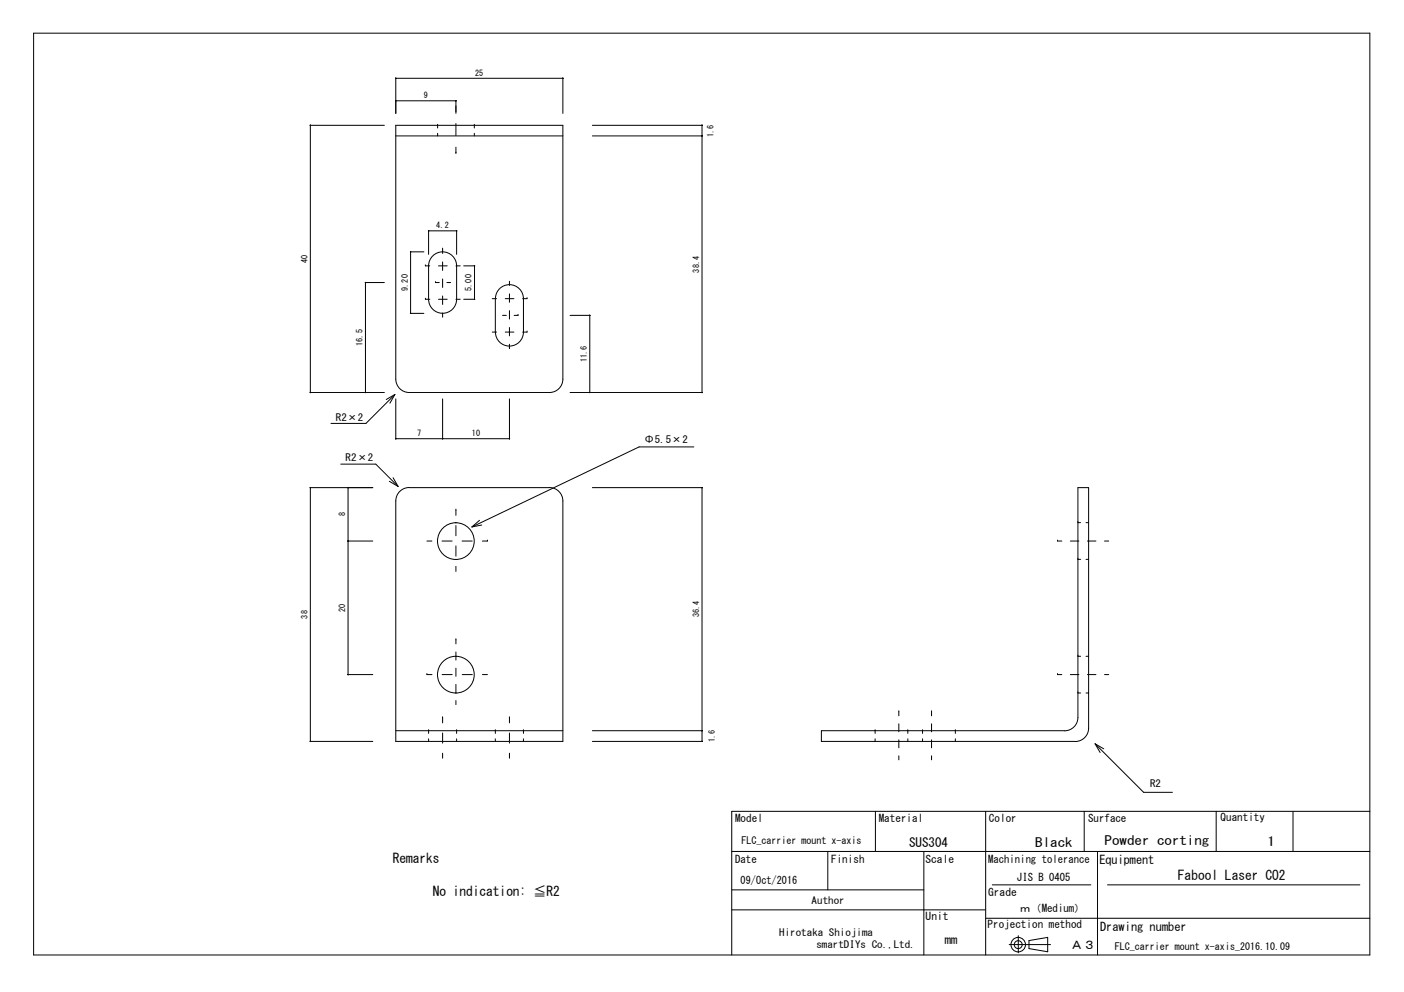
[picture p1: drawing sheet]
<svg xmlns="http://www.w3.org/2000/svg" width="297mm" height="210mm" viewBox="0 0 297 210" stroke-linecap="round" stroke-linejoin="round" font-family="sans-serif">
<g fill="none" stroke="#000" stroke-width=".21">
<path d="M7.1 7h282.7v195.1h-282.7zM83.7 16.5v.1M83.7 16.5v7.5M83.7 16.6h35.4M83.8 16.5v.1M119.1 16.5v7.5M119.1 16.5v.1M65.7 26.5v.1M81.3 26.5h-15.6l-.1 56.6M83.7 21.3v.1M83.7 26.5h35.4v53.7a2.82 2.82 0 0 1-2.9 2.9h-29.6a2.84 2.84 0 0 1-2.9-2.9zM83.7 28.8h35.4"/>
<path d="M83.7 21.3h12.8M83.8 21.3v.1M92.6 26.5h.1M92.6 26.5v.6M92.6 28.2v.6M96.4 21.3v.1M96.5 32.4h.1M96.5 21.3v2.7M96.5 26.2v2.5M96.5 31.2v1.2M100.4 26.5h.1M100.4 26.5v.6"/>
<path d="M100.4 28.2v.6M125.3 26.5h23.2v56.6M125.3 28.8h23.2M148.5 26.5h.1M148.5 28.7v.1M148.5 26.5v.1M77.3 59.7v.1M77.4 59.8h.1M81.3 59.8h-4v23.3M86.8 53.2v13.2l2.9-.1M86.9 53.3h2.8M86.9 53.2v.1"/>
<path d="M90 56.3h.1M90 56.3h.9M90.7 48.8v5M90.7 48.8h5.9M90.7 48.8v.1M91.8 53.9a2.97 2.97 0 0 1 3.1-.3 2.97 2.97 0 0 1 1.7 2.7v7a2.96 2.96 0 0 1-3 3 2.96 2.96 0 0 1-2.9-3v-7a2.96 2.96 0 0 1 1.1-2.4zM92.1 59.8h.1M92.1 59.8h.8M92.8 56.3h1.8M93.6 52.7h.1M93.6 52.7v.9M93.6 55.4v1.8"/>
<path d="M93.6 59v1.8M94.6 59.8h.7M96.5 56.3h.9M96.6 48.8v5M96.6 48.8v.1M98.1 56.3h2.3M100.4 56.2v.1M100.4 56.2v7.2M107.8 59.5v.9M86.9 66.3v.1M90 63.3h.1M90 63.3h.9"/>
<path d="M92.8 63.3h1.8M93.6 62.6v1.8M93.6 66.2v.9M96.5 63.3h.9M98.1 63.3h2.3M100.4 63.3h.1M104.1 70.3h.9M104.1 63.2h.9M104.8 63.2v7.1M104.8 63.2a2.96 2.96 0 0 1 3-3 2.96 2.96 0 0 1 2.9 3v7.1a2.96 2.96 0 0 1-2.9 2.9 2.96 2.96 0 0 1-3-2.9M106.3 66.7h.8M106.9 70.3h1.8"/>
<path d="M106.9 63.2h1.8M107.8 73.7h.1M107.8 62.2v1.8M107.8 65.7v1.8M107.8 69.3v1.8M107.8 72.8v.9M108.8 66.7h.8M109.6 66.7h.1M110.6 70.3h.9M110.6 63.2h.9M111.5 70.3h.1M111.5 63.2h.1"/>
<path d="M120.6 66.7h4.2M124.7 66.7v.1M124.8 66.7v16.4M124.8 66.7v.1M65.7 83.1h15.6M65.7 83v.1M72.1 98.2h7.4l4.7 4.7M77.3 83v.1M77.4 83v.1M83.5 83.5l-1 1.8M83.5 83.5l-1.8 1M83.5 83.5l-6.1 6.1h-7.4"/>
<path d="M83.7 92.8v.1M83.7 84.4v8.5M83.7 92.8h24.1M83.8 92.8v.1M93.6 84.4v8.5M93.7 92.8v.1M107.8 92.8v.1M107.8 84.4v8.5M120.6 83.1h27.9M124.7 83v.1M124.8 83v.1M146.8 94.6h-11.6l-35.4 16.9"/>
<path d="M148.5 83v.1M65.6 103.1v53.8M65.7 103.2h13.2M65.7 103.1v.1M73.6 103.2h.1M73.6 114.5h.1M73.6 103.1v39.7M73.6 114.5h5.3M73.7 103.1v.1M73.7 114.4v.1M82.4 101.8l1.8 1.1M83.2 101.1l1 1.8"/>
<path d="M86.6 103.2a2.84 2.84 0 0 0-2.9 2.8v50.9h35.4v-50.9a2.84 2.84 0 0 0-2.9-2.8M86.6 103.2h29.6M90.3 114.5h1.1M93.5 114.5h2.2M96.5 107.9h.1M96.5 107.9v1.1M96.5 111.2v2.2M96.5 115.5v2.2M96.5 119.8v1.1M97.8 114.5h2.1M101.5 110.1l-1.7 1.4M101.9 111.1l-2.1 .4"/>
<path d="M102 114.5h1.1M103.1 114.5h.1M125.3 103.2h23.2M148.5 103.2h.1M148.5 103.1v53.8M148.5 103.1v.1M223.7 114.5h.1M223.7 114.5h.9M226.4 114.5h1.9M228 118.4h.1M228 110.6h.1M228 118.4h.6"/>
<path d="M228 110.6h.6M229.8 118.4h.5M229.8 110.6h.5M230.1 114.5h1.8M233.7 114.5h.9M96.5 135.4h.1M96.5 135.4v.8M96.5 138v1.7M228 138.9h.1M228 138.9h.6M229.8 138.9h.5M65.7 156.9h13.2"/>
<path d="M65.7 156.8v.1M73.6 142.7v.1M73.6 142.7h5.3M73.7 142.7v.1M83.7 154.6h35.4M90.3 142.7h.1M90.3 142.7h1.1M90.7 154.6h.1M90.7 154.6v.6M90.7 156.3v.6M93.5 142.7h2.2M93.6 151.9h.1"/>
<path d="M93.6 151.9v1.1M93.6 155.1v2.1M93.6 159.4v1M96.5 141.4v1.7M96.5 144.8v1.7M96.5 148.2v.9M96.6 154.6h.1M96.6 154.6v.6M96.6 156.3v.6M97.8 142.7h2.1M102.1 142.7h1M104.8 154.6h.1"/>
<path d="M104.8 154.6v.6M104.8 156.3v.6M107.8 151.9h.1M107.8 151.9v1.1M107.8 155.1v2.1M107.8 159.4v1M110.7 154.6h.1M110.7 154.6v.6M110.7 156.3v.6M125.3 156.9h23.2M125.3 154.6h23.2M148.5 154.6h.1"/>
<path d="M148.5 156.9h.1M148.5 154.6v.1M148.5 156.8v.1M185.1 154.6h.1M185.1 154.6v.6M185.1 156.3v.6M190.2 150.6h.1M190.2 150.6v.9M190.2 153.2v1.6M190.2 156.5v1.7M190.2 159.9v.9M192.1 154.6h.1"/>
<path d="M192.1 154.6v.6M192.1 156.3v.6M195.2 154.6h.1M195.2 154.6v.6M195.2 156.3v.6M197.1 150.6h.1M197.1 150.6v.9M197.1 153.2v1.6M197.1 156.5v1.7M197.1 159.9v.9M202.1 154.6h.1M202.1 154.6v.6"/>
<path d="M202.1 156.3v.6M223.7 142.7h.1M223.7 142.7h.9M225.2 154.6h-51.4v2.3h53.7a2.82 2.82 0 0 0 2.8-2.8v-50.9h-2.3v48.6a2.82 2.82 0 0 1-2.8 2.8M226.4 142.7h1.9M228 146.6h.1M228 146.6h.6M229.8 146.6h.5M230.1 142.7h1.8M231.7 157.4l10.3 10.3h6.1M231.7 157.4l1 1.8M231.7 157.4l1.8 1"/>
<path d="M233.7 142.7h.9M185.2 171.7v8.5M208.5 171.7v30.4M229.4 171.7v8.5M257.3 171.7v8.5M273.6 171.7v8.5M289.8 171.7h-135v30.4M154.8 188.3h40.7M154.8 180.2h135M154.8 192.5h53.7M175.1 180.2v8.1M195.5 180.2v21.9"/>
<path d="M208.5 194.3h81.3M209.9 187.2h20.9M213.5 199.9h8.7M215.4 198v3.6M217.7 199l4-.7v3.1l-4-.7zM232.2 180.2v21.9M234.3 187.2h53.4"/>
<circle cx="96.4" cy="114.5" r="3.9"/>
<circle cx="96.4" cy="142.8" r="3.9"/>
<circle cx="215.4" cy="199.9" r="1.54"/>
<circle cx="215.4" cy="199.9" r=".84"/>
</g>
<g font-size="2.8">
<text x="83.1" y="182.6">Remarks</text>
<text x="91.6" y="189.7">No indication: ≦R2</text>
<text x="249.2" y="186.1">Fabool Laser CO2</text>
</g>
<g font-size="2.7">
<text x="192.3" y="179.2">SUS304</text>
<text x="219" y="179.2">Black</text>
<text x="233.7" y="178.8">Powder corting</text>
<text x="268.2" y="179.1">1</text>
</g>
<g font-size="2.5">
<text x="232.6" y="182.9">Equipment</text>
<text x="232.7" y="196.9">Drawing number</text>
<text x="199.9" y="199.8">mm</text>
<text x="226.5" y="200.8">Ａ３</text>
</g>
<g font-size="2.3">
<text x="258.2" y="173.8">Quantity</text>
<text x="155.5" y="174">Model</text>
<text x="185.9" y="174">Material</text>
<text x="209.2" y="174">Color</text>
<text x="230.2" y="174">Surface</text>
<text x="155.5" y="182.5">Date</text>
<text x="175.8" y="182.5">Finish</text>
<text x="195.8" y="182.5">Scale</text>
<text x="209.1" y="182.5">Machining tolerance</text>
<text x="156.7" y="187">09/Oct/2016</text>
<text x="209.1" y="189.6">Grade</text>
<text x="215.2" y="186.3">JIS B 0405</text>
<text x="195.8" y="194.7">Unit</text>
<text x="208.9" y="196.4">Projection method</text>
<text x="215.8" y="193">ｍ（Medium）</text>
</g>
<g font-size="2.1">
<text x="71.1" y="89">R2×2</text>
<text x="136.2" y="93.6">Φ5.5×2</text>
<text x="73.1" y="97.6">R2×2</text>
<text x="243.3" y="166.6">R2</text>
<text x="156.8" y="178.7">FLC_carrier mount x-axis</text>
<text x="171.7" y="191.2">Author</text>
<text x="164.8" y="198">Hirotaka Shiojima</text>
<text x="172.7" y="200.6">smartDIYs Co.,Ltd.</text>
<text x="235.9" y="200.9">FLC_carrier mount x-axis_2016.10.09</text>
</g>
<g font-size="1.8">
<text x="100.5" y="16">25</text>
<text x="89.7" y="20.8">9</text>
<text x="150.9" y="29" transform="rotate(-90 150.9 29)">1.6</text>
<text x="92.3" y="48.3">4.2</text>
<text x="65" y="55.7" transform="rotate(-90 65 55.7)">40</text>
<text x="147.9" y="57.7" transform="rotate(-90 147.9 57.7)">38.4</text>
<text x="86.3" y="61.6" transform="rotate(-90 86.3 61.6)">9.20</text>
<text x="99.8" y="61.6" transform="rotate(-90 99.8 61.6)">5.00</text>
<text x="76.7" y="73.2" transform="rotate(-90 76.7 73.2)">16.5</text>
<text x="124.1" y="76.7" transform="rotate(-90 124.1 76.7)">11.6</text>
<text x="88.2" y="92.3">7</text>
<text x="99.8" y="92.3">10</text>
<text x="73" y="109.3" transform="rotate(-90 73 109.3)">8</text>
<text x="65" y="130.9" transform="rotate(-90 65 130.9)">38</text>
<text x="73" y="129.5" transform="rotate(-90 73 129.5)">20</text>
<text x="147.9" y="130.7" transform="rotate(-90 147.9 130.7)">36.4</text>
<text x="151.2" y="157.1" transform="rotate(-90 151.2 157.1)">1.6</text>
</g>
</svg>
